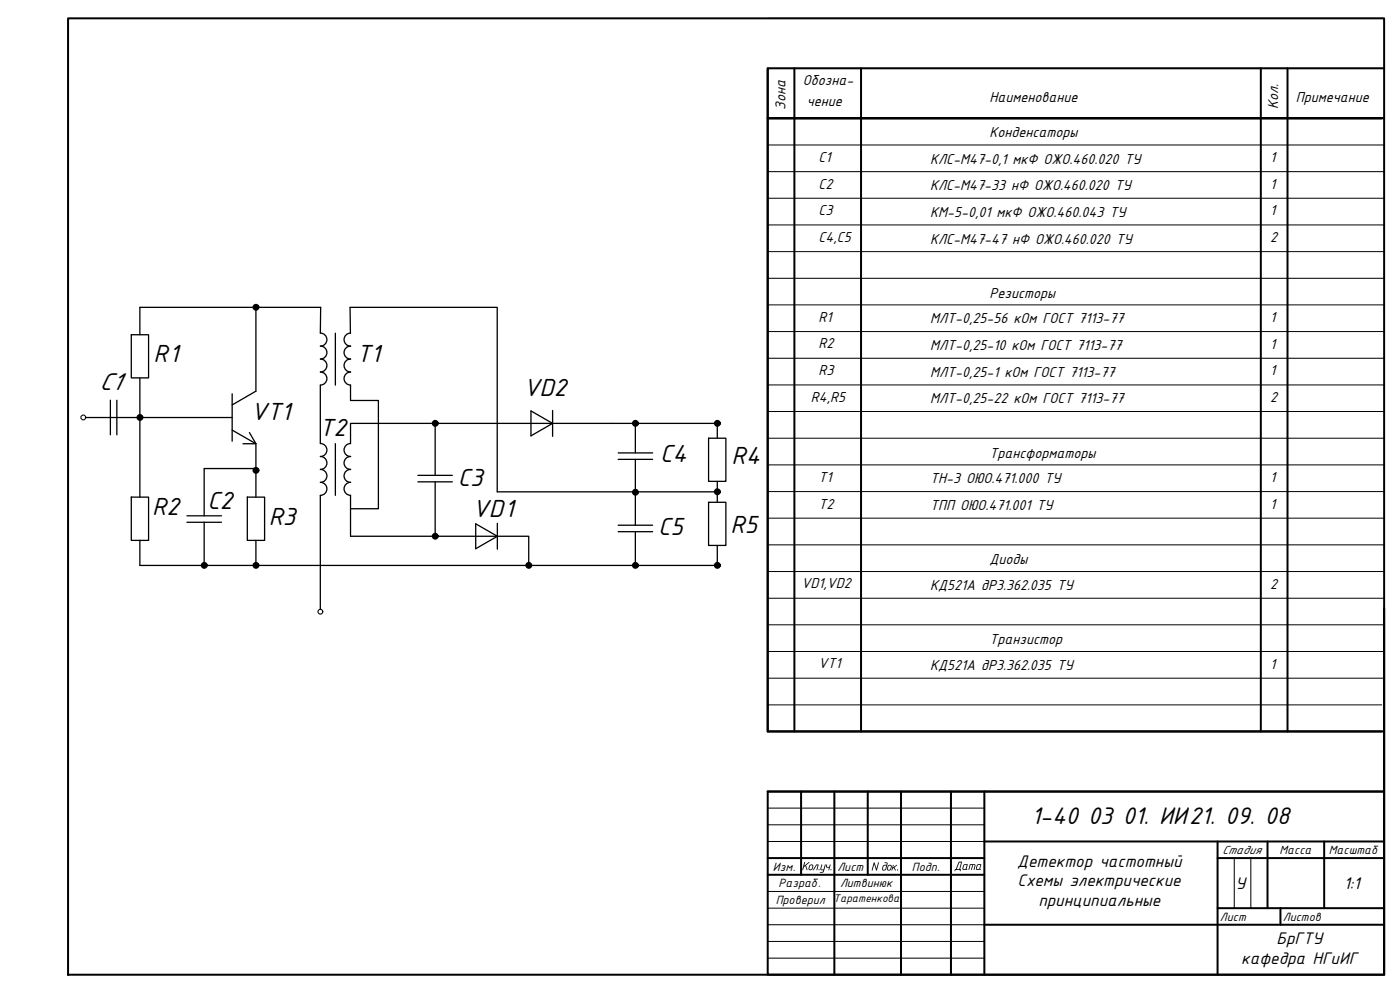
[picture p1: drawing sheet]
<svg xmlns="http://www.w3.org/2000/svg" width="420mm" height="297mm" viewBox="0 0 420 297" stroke-linecap="round" stroke-linejoin="round" font-family="sans-serif">
<!-- layer: 0 -->
<path d="M293.5 259.6l-.3 1.1 .5 .1 .5-1.3zM293.4 259.4l1.1-.1-.4 1.4 .2 .3h-1.2l-.2-.2z" fill="#000"/>
<g fill="none" stroke="#000" stroke-width=".6">
<path d="M20.4 5.5h395v287h-395zM230.4 20.5v199h185M238.4 20.5v199M258.4 20.5v199M378.4 20.5v199M386.4 20.5v199M414.7 35.5h-184.3h185M415.4 20.5h-185v199h184.3M415.4 182.5v55h-185M230.4 237.5h185v55h-185zM240.4 237.5v25M250.4 237.5v55"/>
<path d="M260.4 237.5v25M270.4 237.5v55M285.4 237.5v55M295.4 237.5v55M230.4 257.5h65M295.4 252.5h120M365.4 257.5h50M365.4 252.5v40M380.4 252.5v20M397.4 252.5v20M230.4 262.5h65M295.4 277.5h120"/>
<path d="M365.4 272.5h50M384.3 272.5v5"/>
</g>
<g fill="none" stroke="#000" stroke-width=".3">
<path d="M230.4 5.5h185M230.4 20.5h184.3M230.4 59.5h185M230.4 51.5h185M230.4 43.5h185M230.4 75.5h185M230.4 67.5h185M230.4 99.5h185M230.4 91.5h185M230.4 83.5h185M230.4 115.5h185M230.4 107.5h185"/>
<path d="M230.4 139.5h185M230.4 131.5h185M230.4 123.5h185M230.4 155.5h185M230.4 147.5h185M230.4 179.5h185M230.4 171.5h185M230.4 163.5h185M230.4 195.5h185M230.4 187.5h185M230.4 203.5h185M230.4 211.5h184.3"/>
<path d="M415.3 219.4v10.2M230.4 242.5h65M230.4 247.5h65M230.4 252.5h65M370.4 257.5v15M375.4 257.5v15M230.4 267.5h65M230.4 272.5h65M230.4 277.5h65M230.4 282.5h65M230.4 287.5h65"/>
</g>
<g fill="none" stroke="#000" stroke-width=".39">
<path d="M76.8 92.2v25.2l-7.1 4.1M96.1 100l.1-7.8h-54.2v8.2M96.1 99.9a1.96 1.96 0 0 1 2 2 1.96 1.96 0 0 1-2 2 1.94 1.94 0 0 1 2 1.9 1.94 1.94 0 0 1-2 1.9M100.6 100v15.5M105.2 100l-.1-7.8h44.1v55.4h66.1M105.2 99.9a1.96 1.96 0 0 0-1.9 2 1.96 1.96 0 0 0 1.9 2 1.94 1.94 0 0 0-1.9 1.9 1.94 1.94 0 0 0 1.9 1.9M39.4 100.4h5.2v13h-5.2zM42 113.4v35.8M69.7 118.1v14.3M96.1 115.5v17.6M96.1 107.7a1.96 1.96 0 0 1 2 2 1.96 1.96 0 0 1-2 1.9 1.96 1.96 0 0 1 2 2 1.96 1.96 0 0 1-2 1.9M105.2 107.7a1.96 1.96 0 0 0-1.9 2 1.96 1.96 0 0 0 1.9 1.9 1.96 1.96 0 0 0-1.9 2 1.96 1.96 0 0 0 1.9 1.9v4.7h8.4v32.4h-8.4"/>
<path d="M25.7 125.3h44M33.1 120.1v10.4M35.1 120.1v10.4M69.7 129l7.1 4.1v16.1M74.9 129.8l1.9 3.3h-3.9M96.1 133.1a1.96 1.96 0 0 1 2 1.9 1.96 1.96 0 0 1-2 2M96.1 136.9a1.96 1.96 0 0 1 2 2 1.96 1.96 0 0 1-2 2 1.94 1.94 0 0 1 2 1.9 1.94 1.94 0 0 1-2 1.9 1.94 1.94 0 0 1 2 2 1.94 1.94 0 0 1-2 1.9M100.6 133.1v15.5M105.2 136.9a1.96 1.96 0 0 0-1.9 2 1.96 1.96 0 0 0 1.9 2 1.94 1.94 0 0 0-1.9 1.9 1.94 1.94 0 0 0 1.9 1.9 1.94 1.94 0 0 0-1.9 2 1.94 1.94 0 0 0 1.9 1.9v12.3h53.5v8.8M130.6 127v15.6M159.3 123.3l6.5 3.7-6.5 3.8zM165.8 123.2v7.7"/>
<path d="M185.5 135.9h10.4M185.5 137.8h10.4M190.7 127v8.9M190.7 137.8v19.8M212.7 131.5h5.1v12.9h-5.1zM215.3 131.5v-4.5h-110.1v6.1a1.96 1.96 0 0 0-1.9 1.9 1.96 1.96 0 0 0 1.9 2M39.4 149.2h5.2v12.9h-5.2zM56.1 154.8h10.4M56.1 156.7h10.4M61.3 156.7v13M74.2 149.2h5.2v12.9h-5.2zM76.8 140.6h-15.5v14.2"/>
<path d="M96.1 148.6v34.2M125.4 142.6h10.3M125.4 144.6h10.3M130.6 144.6v16.3M142.8 157.2l6.5 3.7-6.5 3.7zM149.3 157v7.8M185.5 157.6h10.4M185.5 159.5h10.4M190.7 159.5v10.2M212.7 150.7h5.1v13h-5.1zM215.3 144.4v6.3M42 162.1v7.6h173.3v-6"/>
<path d="M76.8 162.1v7.6"/>
</g>
<g fill="none" stroke="#000" stroke-width="1.1">
<circle cx="76.8" cy="92.2" r=".51"/>
<circle cx="42" cy="125.3" r=".51"/>
<circle cx="130.6" cy="127" r=".51"/>
<circle cx="190.7" cy="127" r=".51"/>
<circle cx="215.3" cy="127" r=".51"/>
<circle cx="76.8" cy="141.1" r=".51"/>
<circle cx="190.7" cy="147.7" r=".51"/>
<circle cx="215.3" cy="147.5" r=".51"/>
<circle cx="61.3" cy="169.6" r=".51"/>
<circle cx="76.8" cy="169.6" r=".51"/>
<circle cx="130.6" cy="160.9" r=".51"/>
<circle cx="158.7" cy="169.6" r=".51"/>
<circle cx="190.7" cy="169.6" r=".51"/>
<circle cx="215.3" cy="169.6" r=".51"/>
</g>
<g fill="none" stroke="#000" stroke-width=".32">
<circle cx="25" cy="125.3" r=".72"/>
<circle cx="96.1" cy="183.5" r=".72"/>
</g>
<g font-size="8">
<text x="46" y="108.5">R1</text>
<text x="107" y="108.5">Т1</text>
<text x="29.8" y="116.9">С1</text>
<text x="157.1" y="119">VD2</text>
<text x="75.3" y="126.1">VT1</text>
<text x="95.8" y="130.8">Т2</text>
<text x="198.1" y="138.6">С4</text>
<text x="219.6" y="139.2">R4</text>
<text x="137.4" y="145.8">С3</text>
<text x="45.7" y="154.4">R2</text>
<text x="62.3" y="152.8">С2</text>
<text x="141.9" y="155">VD1</text>
<text x="80.6" y="157.6">R3</text>
<text x="197.5" y="160.5">С5</text>
<text x="219.2" y="159.9">R5</text>
</g>
<text font-size="7.8" x="309.5" y="247.3">1-40 03 01. ИИ21. 09. 08</text>
<g font-size="5.4">
<text x="305.3" y="260.1">Детектор частотный</text>
<text x="305.4" y="266">Схемы электрические</text>
<text x="370.8" y="266.7">У</text>
<text x="403.3" y="266.7">1:1</text>
<text x="311.6" y="271.8">принципиальные</text>
<text x="383" y="283.3">БрГТУ</text>
<text x="372.5" y="289.1">кафедра НГиИГ</text>
</g>
<g font-size="4.8">
<text x="241" y="25.6">Обозна-</text>
<text x="235.7" y="32.9" transform="rotate(-90 235.7 32.9)">Зона</text>
<text x="242.2" y="31.9">чение</text>
<text x="297" y="30.7">Наименование</text>
<text x="383.6" y="32.6" transform="rotate(-90 383.6 32.6)">Кол.</text>
<text x="388.9" y="30.7">Примечание</text>
<text x="297" y="41">Конденсаторы</text>
<text x="245.6" y="48.6">C1</text>
<text x="279.2" y="49.1">КЛС-М47-0,1 мкФ ОЖО.460.020 ТУ</text>
<text x="381.2" y="48.6">1</text>
<text x="245.6" y="56.6">С2</text>
<text x="279.2" y="57">КЛС-М47-33 нФ ОЖО.460.020 ТУ</text>
<text x="381.2" y="56.6">1</text>
<text x="245.6" y="64.6">С3</text>
<text x="279.2" y="65.1">КМ-5-0,01 мкФ ОЖО.460.043 ТУ</text>
<text x="381.2" y="64.6">1</text>
<text x="245.6" y="72.6">С4,C5</text>
<text x="279.2" y="73.1">КЛС-М47-47 нФ ОЖО.460.020 ТУ</text>
<text x="381.2" y="72.6">2</text>
<text x="297" y="89.3">Резисторы</text>
<text x="245.6" y="96.6">R1</text>
<text x="279.2" y="97">МЛТ-0,25-56 кОм ГОСТ 7113-77</text>
<text x="381.2" y="96.6">1</text>
<text x="245.6" y="104.6">R2</text>
<text x="279.2" y="105.1">МЛТ-0,25-10 кОм ГОСТ 7113-77</text>
<text x="381.2" y="104.6">1</text>
<text x="245.6" y="112.6">R3</text>
<text x="279.2" y="113.1">МЛТ-0,25-1 кОм ГОСТ 7113-77</text>
<text x="381.2" y="112.6">1</text>
<text x="243.3" y="120.6">R4,R5</text>
<text x="279.2" y="121">МЛТ-0,25-22 кОм ГОСТ 7113-77</text>
<text x="381.2" y="120.6">2</text>
<text x="297" y="137.3">Трансформаторы</text>
<text x="245.6" y="144.6">T1</text>
<text x="279.2" y="145.1">ТН-3 ОЮО.471.000 ТУ</text>
<text x="381.2" y="144.6">1</text>
<text x="245.6" y="152.6">T2</text>
<text x="279.2" y="153">ТПП ОЮО.471.001 ТУ</text>
<text x="381.2" y="152.6">1</text>
<text x="297" y="169.3">Диоды</text>
<text x="240.5" y="176.6">VD1,VD2</text>
<text x="279.2" y="177.1">КД521А дР3.362.035 ТУ</text>
<text x="381.2" y="176.6">2</text>
<text x="297" y="193.3">Транзистор</text>
<text x="245.6" y="200.6">VT1</text>
<text x="279.2" y="201">КД521А дР3.362.035 ТУ</text>
<text x="381.2" y="200.6">1</text>
</g>
<g font-size="3.9">
<text x="366.8" y="256.2">Стадия</text>
<text x="384" y="256.2">Масса</text>
<text x="398.8" y="256.2">Масштаб</text>
<text x="232" y="261.2">Изм.</text>
<text x="240.5" y="261.1">Кол .уч.</text>
<text x="251.3" y="261.2">Лист</text>
<text x="261.3" y="261.2">Nдок .</text>
<text x="273.7" y="261.2">Подп.</text>
<text x="286.3" y="261">Дата</text>
<text x="233.7" y="266">Разраб.</text>
<text x="252.1" y="266.2">Литвинюк</text>
<text x="232.8" y="271.1">Проверил Таратенкова</text>
<text x="366.1" y="276.2">Лист</text>
<text x="385" y="276.2">Листов</text>
</g>
</svg>
